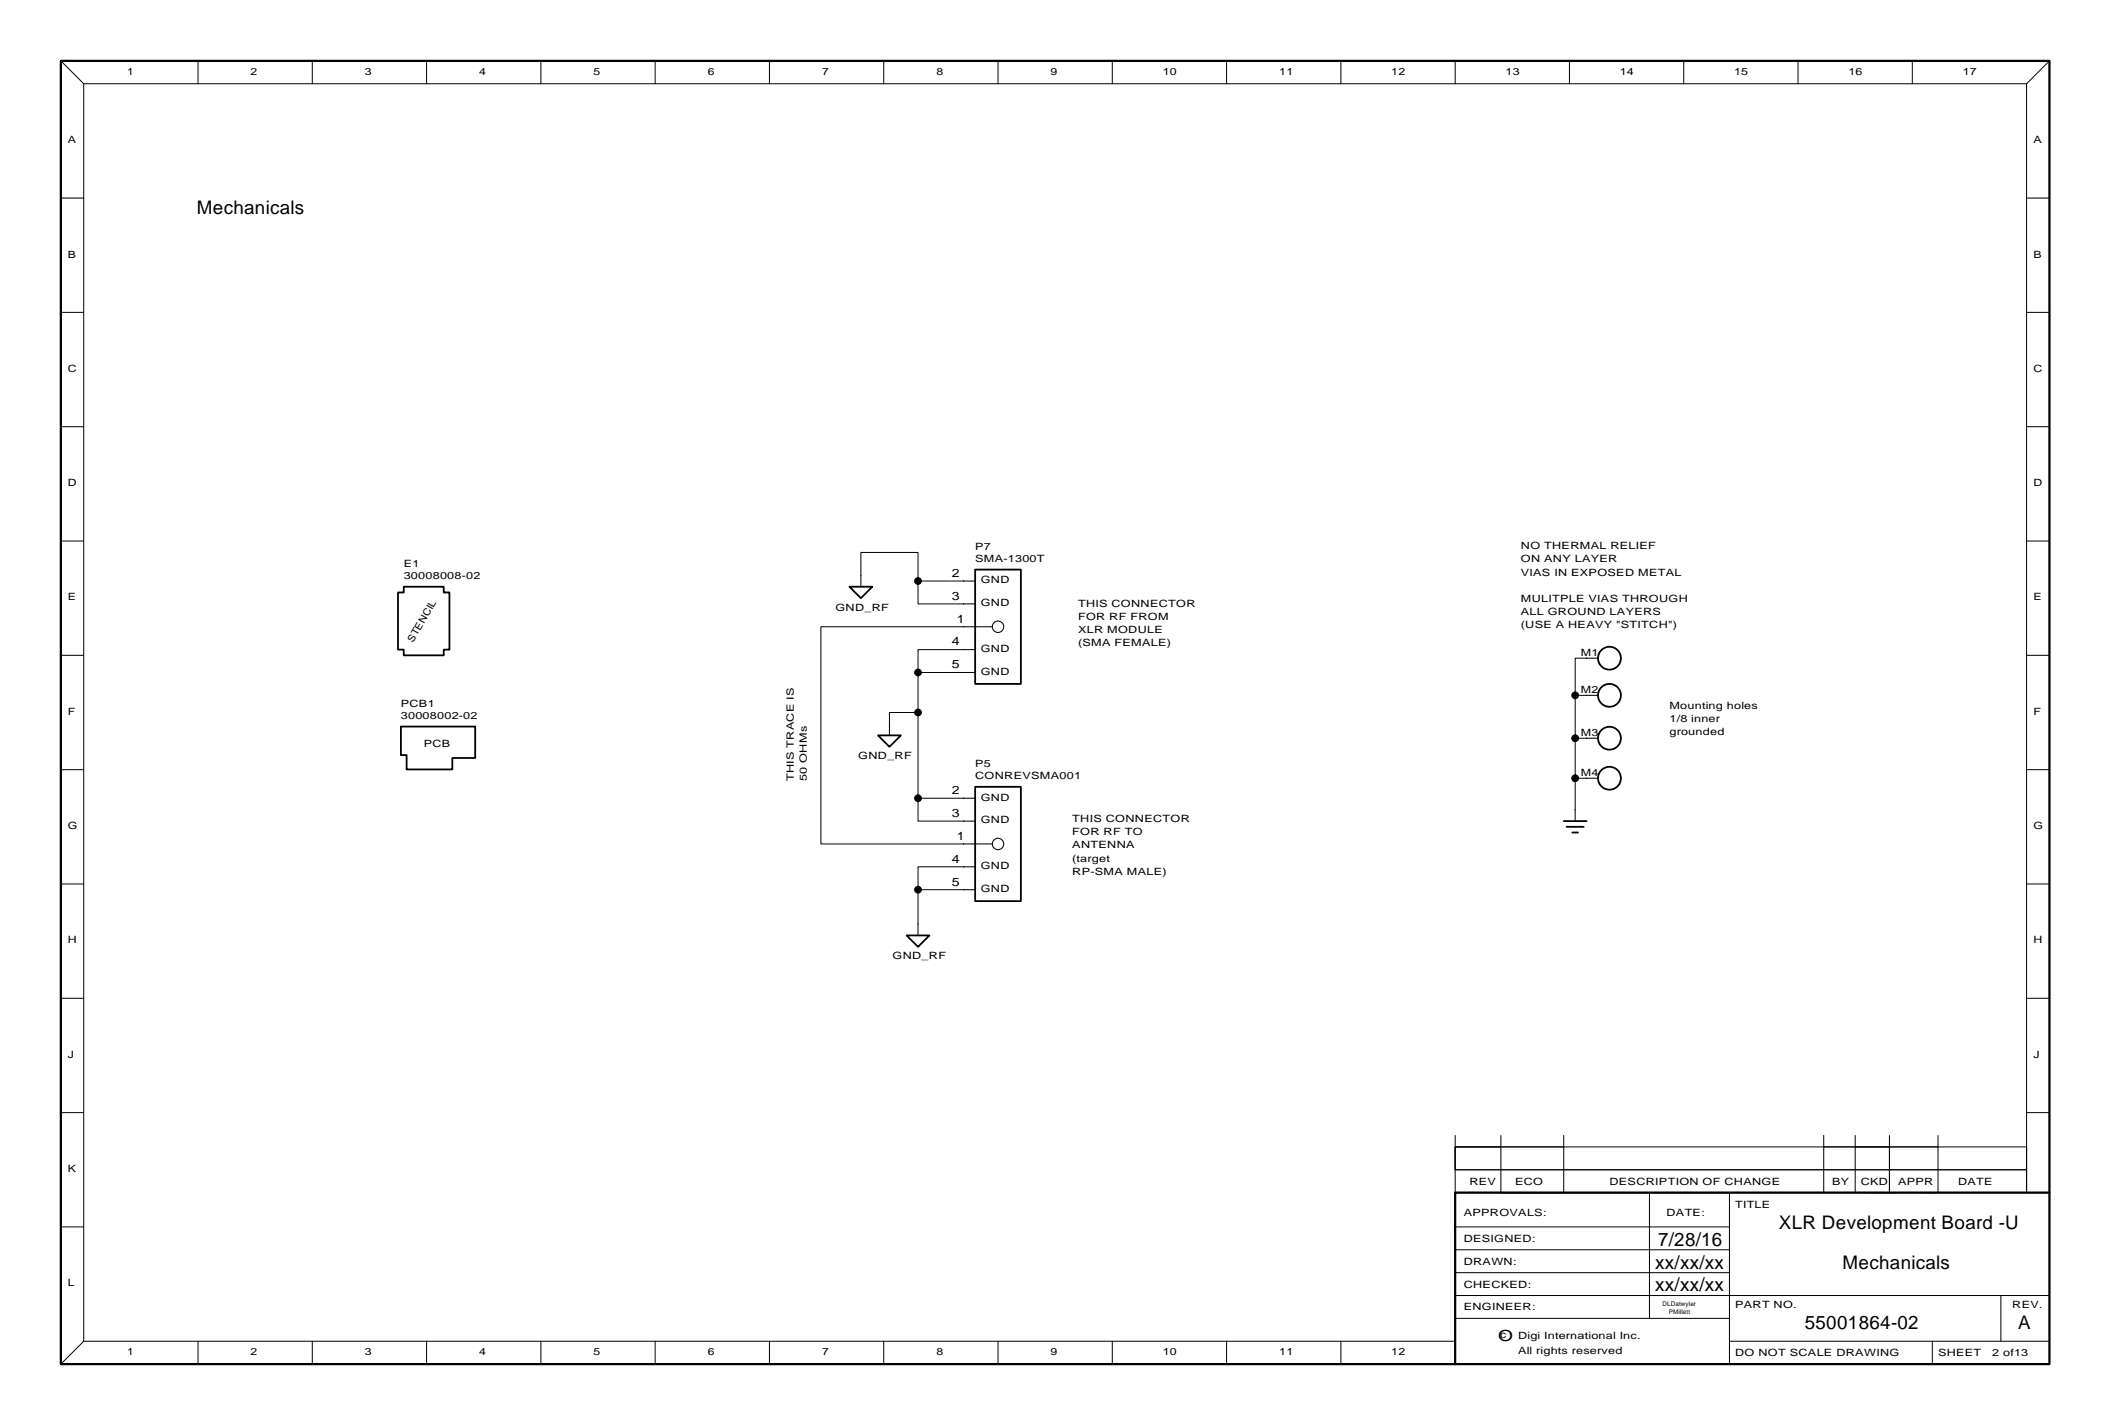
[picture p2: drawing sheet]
<svg xmlns="http://www.w3.org/2000/svg" width="469mm" height="317mm" viewBox="0 0 469 317" stroke-linecap="round" stroke-linejoin="round" font-family="sans-serif">
<g fill="none" stroke="#000" stroke-width=".22">
<path d="M13.5 13.5l5.1 5.1M18.6 18.6h431.8M18.6 18.6v279.4M44 13.5v5.1M69.4 13.5v5.1M94.8 13.5v5.1M120.2 13.5v5.1M145.6 13.5v5.1M171 13.5v5.1M196.4 13.5v5.1M221.8 13.5v5.1M247.2 13.5v5.1"/>
<path d="M272.6 13.5v5.1M298 13.5v5.1M323.4 13.5v5.1M348.8 13.5v5.1M374.2 13.5v5.1M399.6 13.5v5.1M425 13.5v5.1M450.4 18.6v246.4M455.5 13.5l-5.1 5.1M13.5 44h5.1M450.4 44h5.1M13.5 69.4h5.1"/>
<path d="M450.4 69.4h5.1M13.5 94.8h5.1M450.4 94.8h5.1M13.5 120.2h5.1M191.3 127.8v-5.1h12.7v6.4M204 129.1v5.1h10.2M204 129.1h10.2M214.2 139.3h-31.8v48.2h31.8M450.4 120.2h5.1M13.5 145.6h5.1M204 158.3h-6.3v2.5M204 149.4v28h10.2"/>
<path d="M214.2 144.3h-10.2v5.1h10.2M350.1 154.5v9.5M352.6 146.2h-2.5v8.3h2.5M450.4 145.6h5.1M13.5 171h5.1M204 177.4v5h10.2M350.1 164v8.9h2.5M350.1 172.9v7M350.1 164h2.5M450.4 171h5.1M13.5 196.4h5.1M204 197.7h10.2"/>
<path d="M214.2 192.6h-10.2v12.7M450.4 196.4h5.1M13.5 221.8h5.1M450.4 221.8h5.1M13.5 247.2h5.1M323.4 254.8h10.2v5.1h-10.2zM323.4 254.8h127v5.1h-127zM323.4 252.3v2.5M333.6 259.9h116.8v5.1h-116.8zM333.6 252.3v2.5M347.5 252.3v2.5M405.3 252.3v2.5"/>
<path d="M412.3 252.3v2.5M419.9 252.3v2.5M430.7 252.3v2.5M450.4 247.2h5.1M13.5 272.6h5.1M323.4 265h61v7.6h-61zM323.4 265v-10.2h24.1v10.2h-13.9M323.4 277.7h61M366.6 265v27.9M384.4 272.6v30.5M405.3 265v-10.2h14.6v10.2h-5.1M412.3 265v-10.2h7.6v10.2h1.9"/>
<path d="M419.9 265v-10.2h10.8v10.2h-3.2M18.6 298h304.8M18.6 298l-5.1 5.1M44 298v5.1M69.4 298v5.1M94.8 298v5.1M120.2 298v5.1M145.6 298v5.1M171 298v5.1M196.4 298v5.1M221.8 298v5.1M247.2 298v5.1"/>
<path d="M272.6 298v5.1M298 298v5.1M323.4 287.8h132.1M323.4 292.9h61M323.4 282.8h61M384.4 298h71.1M429.5 298v5.1M444.7 287.8v10.2"/>
<circle cx="191.3" cy="127.8" r=".01"/>
<circle cx="197.7" cy="160.8" r=".01"/>
<circle cx="350.1" cy="179.9" r=".01"/>
<circle cx="204" cy="205.3" r=".01"/>
</g>
<g fill="#000" stroke="#000" stroke-width=".22">
<circle cx="204" cy="129.1" r=".75"/>
<circle cx="214.2" cy="129.1" r=".01"/>
<circle cx="214.2" cy="134.2" r=".01"/>
<circle cx="214.2" cy="139.3" r=".01"/>
<circle cx="204" cy="149.4" r=".75"/>
<circle cx="204" cy="158.3" r=".75"/>
<circle cx="214.2" cy="144.3" r=".01"/>
<circle cx="214.2" cy="149.4" r=".01"/>
<circle cx="350.1" cy="154.5" r=".75"/>
<circle cx="352.6" cy="154.5" r=".01"/>
<circle cx="352.6" cy="146.2" r=".01"/>
<circle cx="204" cy="177.4" r=".75"/>
<circle cx="214.2" cy="177.4" r=".01"/>
<circle cx="350.1" cy="172.9" r=".75"/>
<circle cx="350.1" cy="164" r=".75"/>
<circle cx="352.6" cy="164" r=".01"/>
<circle cx="352.6" cy="172.9" r=".01"/>
<circle cx="204" cy="197.7" r=".75"/>
<circle cx="214.2" cy="187.5" r=".01"/>
<circle cx="214.2" cy="192.6" r=".01"/>
<circle cx="214.2" cy="182.4" r=".01"/>
<circle cx="214.2" cy="197.7" r=".01"/>
</g>
<path d="M13.5 13.5h442v289.6h-442zM455.5 265h-132.1v38.1" fill="none" stroke="#000" stroke-width=".5"/>
<g fill="none" stroke="#000" stroke-width=".4">
<path d="M89.7 130.4h8.9v1.2h1.3v12.7h-1.3v1.3h-8.9v-1.3h-1.2v-12.7h1.2zM188.8 130.4h5.1l-2.6 2.5zM216.7 126.6h10.2v25.4h-10.2zM89.1 161.4h16.5v7h-5.1v2.6h-10.1v-3.2h-1.3zM195.1 163.4h5.1l-2.5 2.5zM216.7 174.8h10.2v25.4h-10.2zM347.5 182.4h5.1M348.2 183.7h3.8M349.4 185h1.3M201.5 207.8h5.1l-2.6 2.6z"/>
<circle cx="357.7" cy="146.2" r="2.54"/>
<circle cx="357.7" cy="154.5" r="2.54"/>
<circle cx="357.7" cy="172.9" r="2.54"/>
<circle cx="357.7" cy="164" r="2.54"/>
</g>
<g fill="none" stroke="#000" stroke-width=".23">
<path d="M191.3 127.8v2.6M214.2 129.1h2.5M214.2 134.2h2.5M214.2 139.3h6.3M214.2 144.3h2.5M214.2 149.4h2.5M352.6 154.5h2.6M352.6 146.2h2.6M197.7 160.8v2.6M214.2 177.4h2.5M350.1 179.9v2.5M352.6 164h2.6"/>
<path d="M352.6 172.9h2.6M214.2 182.4h2.5M214.2 187.5h6.3M214.2 192.6h2.5M214.2 197.7h2.5M204 205.3v2.5"/>
<circle cx="221.8" cy="139.3" r="1.27"/>
<circle cx="221.8" cy="187.5" r="1.27"/>
</g>
<g font-size="4.2">
<text x="43.7" y="47.6">Mechanicals</text>
<text x="395.3" y="273.1">XLR Development Board -U</text>
<text x="367.9" y="281.9">xx/xx/xx</text>
<text x="368.5" y="276.8">7/28/16</text>
<text x="367.9" y="286.9">xx/xx/xx</text>
<text x="409.5" y="282">Mechanicals</text>
<text x="401.1" y="295.3">55001864-02</text>
<text x="448.5" y="295.2">A</text>
</g>
<text font-size="3.4" x="332.9" y="297.9">O</text>
<g font-size="2.6">
<text x="211.5" y="128.2">2</text>
<text x="211.5" y="133.3">3</text>
<text x="211.5" y="143.4">4</text>
<text x="212.7" y="138.3">1</text>
<text x="211.5" y="148.5">5</text>
<text x="211.5" y="176.4">2</text>
<text x="211.5" y="181.5">3</text>
<text x="211.5" y="191.7">4</text>
<text x="212.7" y="186.6">1</text>
<text x="211.5" y="196.8">5</text>
</g>
<g font-size="2.2">
<text x="28.3" y="16.6">1</text>
<text x="55.7" y="16.6">2</text>
<text x="81.1" y="16.6">3</text>
<text x="106.5" y="16.6">4</text>
<text x="131.9" y="16.6">5</text>
<text x="157.3" y="16.6">6</text>
<text x="182.7" y="16.6">7</text>
<text x="208.1" y="16.6">8</text>
<text x="233.5" y="16.6">9</text>
<text x="258.4" y="16.6">10</text>
<text x="284.3" y="16.6">11</text>
<text x="309.2" y="16.6">12</text>
<text x="334.6" y="16.6">13</text>
<text x="360" y="16.6">14</text>
<text x="385.4" y="16.6">15</text>
<text x="410.8" y="16.6">16</text>
<text x="436.2" y="16.6">17</text>
<text x="15.1" y="31.8">A</text>
<text x="451.9" y="31.8">A</text>
<text x="15.1" y="57.2">B</text>
<text x="451.9" y="57.2">B</text>
<text x="15.1" y="82.6">C</text>
<text x="451.9" y="82.6">C</text>
<text x="15.1" y="108">D</text>
<text x="451.9" y="108">D</text>
<text x="216.7" y="122.3">P7</text>
<text x="216.7" y="124.8">SMA-1300T</text>
<text x="338" y="122">NO THERMAL RELIEF</text>
<text x="338" y="125">ON ANY LAYER</text>
<text x="89.7" y="126.1">E1</text>
<text x="89.7" y="128.6">30008008-02</text>
<text x="218" y="129.6">GND</text>
<text x="338" y="127.9">VIAS IN EXPOSED METAL</text>
<text x="15.1" y="133.4">E</text>
<text x="185.7" y="135.7">GND_RF</text>
<text x="218" y="134.7">GND</text>
<text x="239.6" y="134.8">THIS CONNECTOR</text>
<text x="239.6" y="137.8">FOR RF FROM</text>
<text x="338" y="133.7">MULITPLE VIAS THROUGH</text>
<text x="338" y="136.7">ALL GROUND LAYERS</text>
<text x="451.9" y="133.4">E</text>
<text x="91.8" y="142.8" transform="rotate(-60 91.8 142.8)">STENCIL</text>
<text x="239.6" y="140.7">XLR MODULE</text>
<text x="239.6" y="143.6">(SMA FEMALE)</text>
<text x="338" y="139.6">(USE A HEAVY &quot;STITCH&quot;)</text>
<text x="218" y="144.8">GND</text>
<text x="218" y="149.9">GND</text>
<text x="351.3" y="145.8">M1</text>
<text x="351.3" y="154">M2</text>
<text x="15.1" y="158.8">F</text>
<text x="89.1" y="157.1">PCB1</text>
<text x="89.1" y="159.7">30008002-02</text>
<text x="371" y="157.5">Mounting holes</text>
<text x="371" y="160.5">1/8 inner</text>
<text x="451.9" y="158.8">F</text>
<text x="94.2" y="166">PCB</text>
<text x="351.3" y="163.5">M3</text>
<text x="371" y="163.4">grounded</text>
<text x="176.4" y="173.5" transform="rotate(-90 176.4 173.5)">THIS TRACE IS</text>
<text x="179.3" y="173.5" transform="rotate(-90 179.3 173.5)">50 OHMs</text>
<text x="190.8" y="168.7">GND_RF</text>
<text x="216.7" y="170.5">P5</text>
<text x="216.7" y="173.1">CONREVSMA001</text>
<text x="351.3" y="172.4">M4</text>
<text x="218" y="177.9">GND</text>
<text x="15.1" y="184.2">G</text>
<text x="218" y="182.9">GND</text>
<text x="238.3" y="182.6">THIS CONNECTOR</text>
<text x="238.3" y="185.6">FOR RF TO</text>
<text x="451.9" y="184.2">G</text>
<text x="238.3" y="188.5">ANTENNA</text>
<text x="238.3" y="191.4">(target</text>
<text x="218" y="193.1">GND</text>
<text x="238.3" y="194.4">RP-SMA MALE)</text>
<text x="218" y="198.2">GND</text>
<text x="15.1" y="209.6">H</text>
<text x="451.9" y="209.6">H</text>
<text x="198.4" y="213.2">GND_RF</text>
<text x="15.1" y="235">J</text>
<text x="451.9" y="235">J</text>
<text x="15.1" y="260.4">K</text>
<text x="326.6" y="263.2">REV</text>
<text x="336.7" y="263.2">ECO</text>
<text x="357.7" y="263.2">DESCRIPTION OF CHANGE</text>
<text x="407.2" y="263.2">BY</text>
<text x="413.6" y="263.2">CKD</text>
<text x="421.8" y="263.2">APPR</text>
<text x="435.2" y="263.2">DATE</text>
<text x="385.6" y="268.3">TITLE</text>
<text x="325.3" y="270.2">APPROVALS:</text>
<text x="325.3" y="275.9">DESIGNED:</text>
<text x="370.4" y="270.2">DATE:</text>
<text x="325.3" y="281">DRAWN:</text>
<text x="15.1" y="285.8">L</text>
<text x="325.3" y="286.1">CHECKED:</text>
<text x="325.3" y="291.2">ENGINEER:</text>
<text x="385.6" y="290.5">PART NO.</text>
<text x="447.2" y="290.5">REV.</text>
<text x="333.4" y="297.2">c</text>
<text x="337.4" y="297.6">Digi International Inc.</text>
<text x="28.3" y="301.1">1</text>
<text x="55.7" y="301.1">2</text>
<text x="81.1" y="301.1">3</text>
<text x="106.5" y="301.1">4</text>
<text x="131.9" y="301.1">5</text>
<text x="157.3" y="301.1">6</text>
<text x="182.7" y="301.1">7</text>
<text x="208.1" y="301.1">8</text>
<text x="233.5" y="301.1">9</text>
<text x="258.4" y="301.1">10</text>
<text x="284.3" y="301.1">11</text>
<text x="309.2" y="301.1">12</text>
<text x="337.4" y="300.8">All rights reserved</text>
<text x="385.6" y="301.3">DO NOT SCALE DRAWING</text>
<text x="430.7" y="301.3">SHEET</text>
<text x="442.8" y="301.3">2 of13</text>
</g>
<g font-size="1.4">
<text x="369.5" y="290.1">DLDatwyler</text>
<text x="370.9" y="291.9">PMillett</text>
</g>
</svg>
